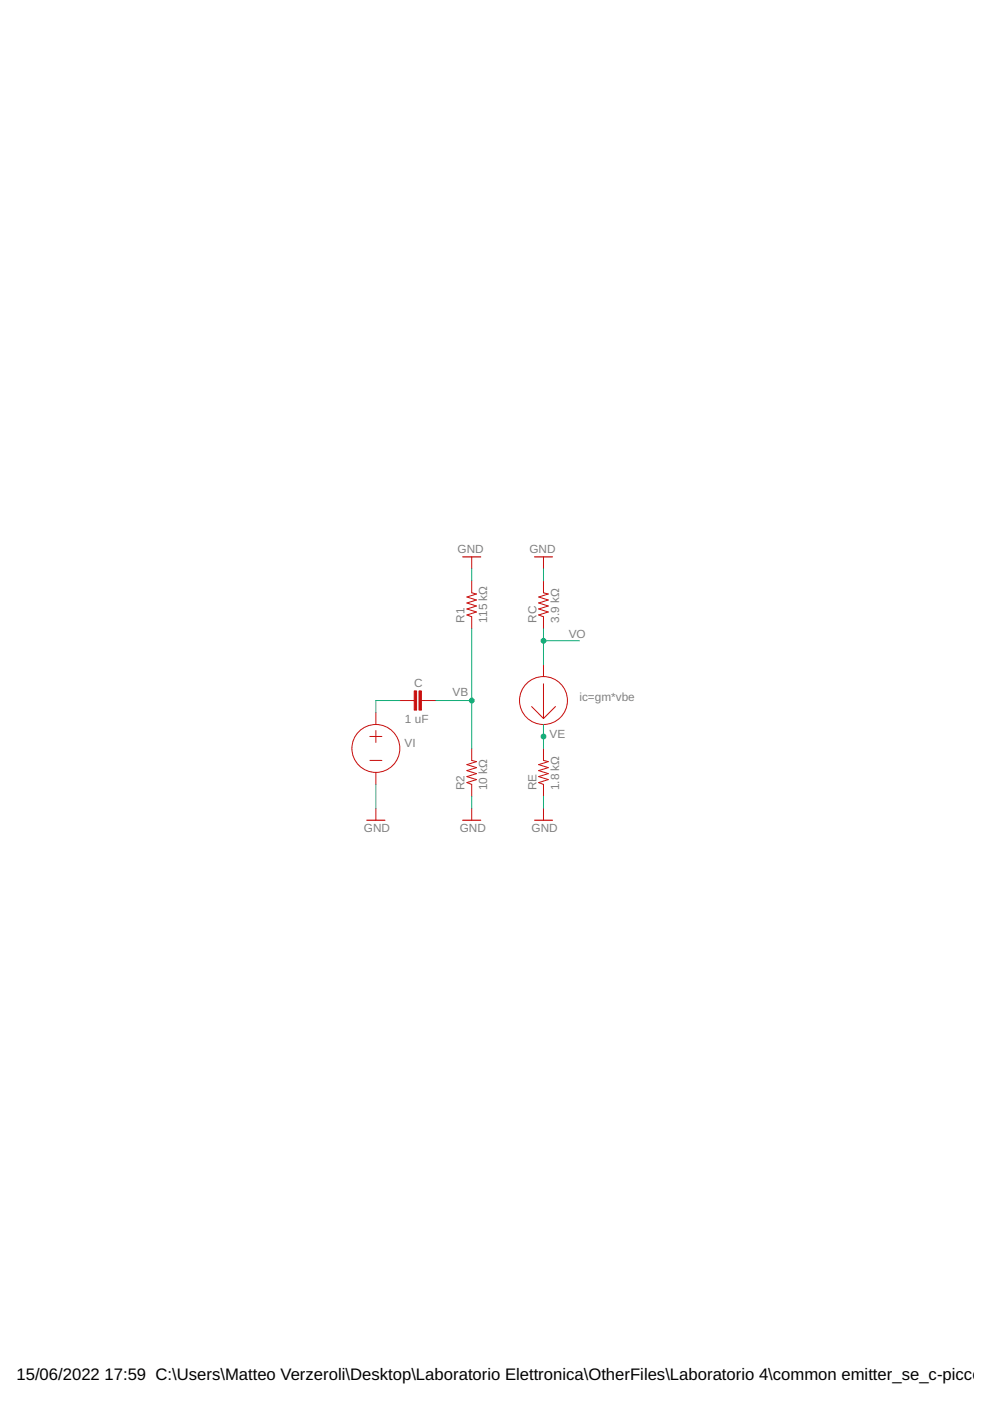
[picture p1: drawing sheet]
<svg xmlns="http://www.w3.org/2000/svg" width="210mm" height="297mm" viewBox="0 0 210 297" stroke-linecap="round" stroke-linejoin="round" font-family="sans-serif">
<g fill="none" stroke="#c90d0c" stroke-width=".21">
<path d="M100 118.1v2.5M115.2 118.1v2.5M100 123.1v2.6l1 .2-2 .7 2 .6-2 .6 2 .7-2 .6 2 .7-2 .6 1 .4v2.5M115.2 123.1v2.6l1 .2-2 .7 2 .6-2 .6 2 .7-2 .6 2 .7-2 .6 1 .4v2.5M78.4 156.1h2.6M79.7 151.1v2.5M79.7 154.9v2.5M84.8 148.5h3M89.3 148.5h3.1M100 158.7v2.5l1 .3-2 .6 2 .7-2 .6 2 .6-2 .7 2 .6-2 .6 1 .4v2.5M112.7 149.8l2.5 2.5M115.2 158.7v2.5l1 .3-2 .6 2 .7-2 .6 2 .6-2 .7 2 .6-2 .6 1 .4v2.5"/>
<path d="M115.2 140.9v2.5M115.2 145v7.3M115.2 153.6v2.5M117.8 149.8l-2.6 2.5M78.4 161.2h2.6M79.7 163.8v2.5M79.7 171.4v2.5M100 171.4v2.5M115.2 171.4v2.5"/>
<circle cx="79.7" cy="158.7" r="5.1"/>
<circle cx="115.2" cy="148.5" r="5.1"/>
</g>
<path d="M98.1 118.1h3.8M113.3 118.1h3.8M77.8 173.9h3.8M98.1 173.9h3.8M113.3 173.9h3.8" fill="none" stroke="#c90d0c" stroke-width=".25"/>
<g fill="#c90d0c" stroke="#c90d0c" stroke-width=".21">
<path d="M88.8 146.5h.5v4.1h-.5z"/>
<path d="M87.8 146.5h.5v4.1h-.5z"/>
</g>
<path d="M100 120.6v2.5M100 133.3v25.4M115.2 120.6v2.5M115.2 133.3v7.6M115.2 135.8h7.7M84.8 148.5h-5.1v2.6M92.4 148.5h7.6M115.2 153.6v5.1M79.7 166.3v5.1M100 168.8v2.6M115.2 168.8v2.6" fill="none" stroke="#0dab76" stroke-width=".21"/>
<g fill="#0dab76" stroke="#0dab76" stroke-width=".21">
<circle cx="115.2" cy="156.1" r=".51"/>
<circle cx="100" cy="148.5" r=".51"/>
<circle cx="115.2" cy="135.8" r=".51"/>
</g>
<g font-size="3.5">
<text x="3.5" y="292.5">15/06/2022</text>
<text x="22.2" y="292.5">17:59 C:\Users\Matteo Verzeroli\Desktop\Laboratorio Elettronica\OtherFiles\Laboratorio 4\common emitter_se_c-piccolo</text>
</g>
<g font-size="2.5" fill="#808080">
<text x="97" y="117.3">GND</text>
<text x="112.2" y="117.3">GND</text>
<text x="98.5" y="132" transform="rotate(-90 98.5 132)">R1</text>
<text x="103.3" y="132" transform="rotate(-90 103.3 132)">115 kΩ</text>
<text x="113.7" y="132" transform="rotate(-90 113.7 132)">RC</text>
<text x="118.5" y="132" transform="rotate(-90 118.5 132)">3.9 kΩ</text>
<text x="120.6" y="135.3">VO</text>
<text x="87.8" y="145.6">C</text>
<text x="95.9" y="147.5">VB</text>
<text x="122.9" y="148.5">ic=gm*vbe</text>
<text x="85.9" y="153.2">1 uF</text>
<text x="85.8" y="158.4">VI</text>
<text x="116.5" y="156.4">VE</text>
<text x="98.5" y="167.6" transform="rotate(-90 98.5 167.6)">R2</text>
<text x="103.3" y="167.6" transform="rotate(-90 103.3 167.6)">10 kΩ</text>
<text x="113.7" y="167.6" transform="rotate(-90 113.7 167.6)">RE</text>
<text x="118.5" y="167.6" transform="rotate(-90 118.5 167.6)">1.8 kΩ</text>
<text x="77.2" y="176.5">GND</text>
<text x="97.5" y="176.5">GND</text>
<text x="112.7" y="176.5">GND</text>
</g>
</svg>
